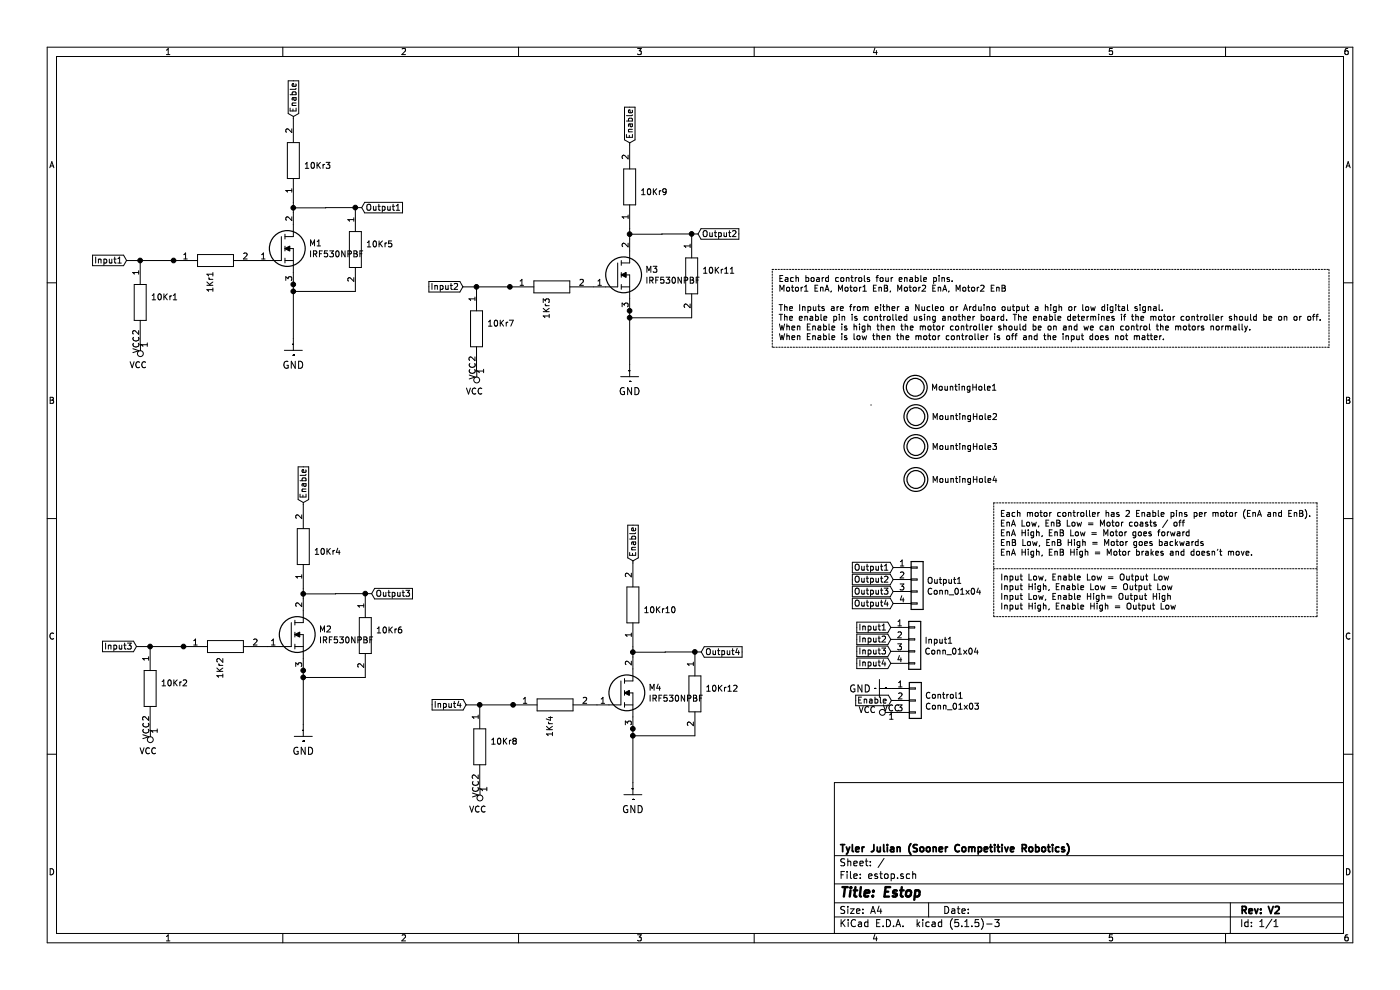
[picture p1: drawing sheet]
EESchema Schematic File Version 4
EELAYER 30 0
EELAYER END
$Descr A4 11693 8268
encoding utf-8
Sheet 1 1
Title "Estop"
Date ""
Rev "V2"
Comp "Tyler Julian (Sooner Competitive Robotics)"
Comment1 ""
Comment2 ""
Comment3 ""
Comment4 ""
$EndDescr
$Comp
L power:VCC #PWR05
U 1 1
P 7445 5950
F 0 "#PWR05" H 7445 5800 50  0001 C CNN
F 1 "VCC" V 7463 6077 50  0000 L CNN
F 2 "" H 7445 5950 50  0001 C CNN
F 3 "" H 7445 5950 50  0001 C CNN
	1    7445 5950
	0    -1   -1   0   
$EndComp
$Comp
L estop-rescue:GND-Adafruit_Feather_M0_RFMxx-eagle-import #GND05
U 1 1
P 7345 5750
F 0 "#GND05" H 7345 5750 50  0001 C CNN
F 1 "GND" V 7345 5681 59  0000 R CNN
F 2 "" H 7345 5750 50  0001 C CNN
F 3 "" H 7345 5750 50  0001 C CNN
	1    7345 5750
	0    1    1    0   
$EndComp
Wire Wire Line
	7275 3385 7275 3380
Text GLabel 7445 5850 0    50   Input ~ 0
Enable
$Comp
L Connector_Generic:Conn_01x03 Control1
U 1 1
P 7645 5850
F 0 "Control1" H 7725 5892 50  0000 L CNN
F 1 "Conn_01x03" H 7725 5801 50  0000 L CNN
F 2 "Connector_Wire:SolderWirePad_1x03_P7.62mm_Drill2.5mm" H 7645 5850 50  0001 C CNN
F 3 "~" H 7645 5850 50  0001 C CNN
	1    7645 5850
	1    0    0    -1  
$EndComp
$Comp
L Connector_Generic:Conn_01x04 Input1
U 1 1
P 7640 5340
F 0 "Input1" H 7720 5332 50  0000 L CNN
F 1 "Conn_01x04" H 7720 5241 50  0000 L CNN
F 2 "Connector_Wire:SolderWirePad_1x04_P7.62mm_Drill2.5mm" H 7640 5340 50  0001 C CNN
F 3 "~" H 7640 5340 50  0001 C CNN
	1    7640 5340
	1    0    0    -1  
$EndComp
$Comp
L Connector_Generic:Conn_01x04 Output1
U 1 1
P 7660 4840
F 0 "Output1" H 7740 4832 50  0000 L CNN
F 1 "Conn_01x04" H 7740 4741 50  0000 L CNN
F 2 "Connector_Wire:SolderWirePad_1x04_P7.62mm_Drill2.5mm" H 7660 4840 50  0001 C CNN
F 3 "~" H 7660 4840 50  0001 C CNN
	1    7660 4840
	1    0    0    -1  
$EndComp
Text GLabel 7460 5040 0    50   Input ~ 0
Output4
Text GLabel 7460 4940 0    50   Input ~ 0
Output3
Text GLabel 7460 4840 0    50   Input ~ 0
Output2
Text GLabel 7460 4740 0    50   Input ~ 0
Output1
Text GLabel 7440 5240 0    50   Input ~ 0
Input1
Text GLabel 7440 5340 0    50   Input ~ 0
Input2
Text GLabel 7440 5440 0    50   Input ~ 0
Input3
Text GLabel 7440 5540 0    50   Input ~ 0
Input4
$Comp
L estop-rescue:MOUNTINGHOLE-Adafruit_Feather_M0_RFMxx-eagle-import MountingHole4
U 1 1
P 7650 4005
F 0 "MountingHole4" H 7780 4005 50  0000 L CNN
F 1 "MOUNTINGHOLE" H 7650 4005 50  0001 C CNN
F 2 "MountingHole:MountingHole_3.2mm_M3" H 7650 4005 50  0001 C CNN
F 3 "" H 7650 4005 50  0001 C CNN
	1    7650 4005
	1    0    0    -1  
$EndComp
$Comp
L estop-rescue:MOUNTINGHOLE-Adafruit_Feather_M0_RFMxx-eagle-import MountingHole3
U 1 1
P 7650 3730
F 0 "MountingHole3" H 7780 3730 50  0000 L CNN
F 1 "MOUNTINGHOLE" H 7650 3730 50  0001 C CNN
F 2 "MountingHole:MountingHole_3.2mm_M3" H 7650 3730 50  0001 C CNN
F 3 "" H 7650 3730 50  0001 C CNN
	1    7650 3730
	1    0    0    -1  
$EndComp
$Comp
L estop-rescue:MOUNTINGHOLE-Adafruit_Feather_M0_RFMxx-eagle-import MountingHole2
U 1 1
P 7650 3480
F 0 "MountingHole2" H 7780 3480 50  0000 L CNN
F 1 "MOUNTINGHOLE" H 7650 3480 50  0001 C CNN
F 2 "MountingHole:MountingHole_3.2mm_M3" H 7650 3480 50  0001 C CNN
F 3 "" H 7650 3480 50  0001 C CNN
	1    7650 3480
	1    0    0    -1  
$EndComp
$Comp
L estop-rescue:MOUNTINGHOLE-Adafruit_Feather_M0_RFMxx-eagle-import MountingHole1
U 1 1
P 7645 3235
F 0 "MountingHole1" H 7775 3235 50  0000 L CNN
F 1 "MOUNTINGHOLE" H 7645 3235 50  0001 C CNN
F 2 "MountingHole:MountingHole_3.2mm_M3" H 7645 3235 50  0001 C CNN
F 3 "" H 7645 3235 50  0001 C CNN
	1    7645 3235
	1    0    0    -1  
$EndComp
Text Notes 8350 4650 0    50   ~ 0
Each motor controller has 2 Enable pins per motor (EnA and EnB). \nEnA Low, EnB Low = Motor coasts / off\nEnA High, EnB Low = Motor goes forward\nEnB Low, EnB High = Motor goes backwards\nEnA High, EnB High = Motor brakes and doesn't move.
Wire Notes Line
	8300 4200 11000 4200
Wire Notes Line
	11000 4750 8300 4750
Text Notes 8353 5262 0    50   ~ 0
\nInput Low, Enable Low = Output Low\nInput High, Enable Low = Output Low\nInput Low, Enable High= Output High\nInput High, Enable High = Output Low\n\n\n
Wire Notes Line
	8300 5150 11000 5150
Wire Notes Line
	11000 4200 11000 5150
Wire Notes Line
	8300 4200 8300 5150
Text Notes 6500 2850 0    50   ~ 0
Each board controls four enable pins.\nMotor1 EnA, Motor1 EnB, Motor2 EnA, Motor2 EnB\n\nThe Inputs are from either a Nucleo or Arduino output a high or low digital signal. \nThe enable pin is controlled using another board. The enable determines if the motor controller should be on or off. \nWhen Enable is high then the motor controller should be on and we can control the motors normally. \nWhen Enable is low then the motor controller is off and the input does not matter.
Wire Notes Line
	6450 2250 11100 2250
Wire Notes Line
	11100 2250 11100 2900
Wire Notes Line
	11100 2900 6450 2900
Wire Notes Line
	6450 2900 6450 2250
Text GLabel 1057 2175 0    50   Input ~ 0
Input1
Wire Wire Line
	1173 2879 1173 2874
$Comp
L power:VCC #PWR01
U 1 1
P 1173 2879
F 0 "#PWR01" H 1173 2729 50  0001 C CNN
F 1 "VCC" H 1191 3052 50  0000 C CNN
F 2 "" H 1173 2879 50  0001 C CNN
F 3 "" H 1173 2879 50  0001 C CNN
	1    1173 2879
	-1   0    0    1   
$EndComp
Wire Wire Line
	1057 2176 1057 2175
Wire Wire Line
	1171 2163 1171 2175
$Comp
L estop-rescue:ROX5SSJ1K8-USBhUB 1Kr1
U 1 1
P 1450 2176
F 0 "1Kr1" V 1754 2264 50  0000 L CNN
F 1 "ROX5SSJ1K8" V 1845 2264 50  0001 L CNN
F 2 "Resistor_THT:R_Axial_DIN0204_L3.6mm_D1.6mm_P7.62mm_Horizontal" H 2000 2226 50  0001 L CNN
F 3 "https://componentsearchengine.com/Datasheets/1/ROX5SSJ1K8.pdf" H 2000 2126 50  0001 L CNN
F 4 "TE Connectivity 1.8k 5W Metal Oxide Resistor +/-5% +/-350ppm/C ROX5SSJ1K8" H 2000 2026 50  0001 L CNN "Description"
F 5 "" H 2000 1926 50  0001 L CNN "Height"
F 6 "279-ROX5SSJ1K8" H 2000 1826 50  0001 L CNN "Mouser Part Number"
F 7 "https://www.mouser.com/Search/Refine.aspx?Keyword=279-ROX5SSJ1K8" H 2000 1726 50  0001 L CNN "Mouser Price/Stock"
F 8 "TE Connectivity" H 2000 1626 50  0001 L CNN "Manufacturer_Name"
F 9 "ROX5SSJ1K8" H 2000 1526 50  0001 L CNN "Manufacturer_Part_Number"
	1    1450 2176
	1    0    0    1   
$EndComp
Wire Wire Line
	2450 2376 2450 2371
Wire Wire Line
	2450 1776 2450 1736
Connection ~ 2450 1736
Wire Wire Line
	2450 1736 2450 1691
Connection ~ 2450 2376
$Comp
L estop-rescue:IRF530NPBF-USBhUB M1
U 1 1
P 2150 2176
F 0 "M1" H 2580 2322 50  0000 L CNN
F 1 "IRF530NPBF" H 2580 2231 50  0000 L CNN
F 2 "TO254P469X1042X1967-3P" H 2600 2126 50  0001 L CNN
F 3 "https://componentsearchengine.com/Datasheets/1/IRF530NPBF.pdf" H 2600 2026 50  0001 L CNN
F 4 "IRF530NPBF N-Channel MOSFET, 17 A, 100 V HEXFET, 3-Pin TO-220AB Infineon" H 2600 1926 50  0001 L CNN "Description"
F 5 "4.69" H 2600 1826 50  0001 L CNN "Height"
F 6 "942-IRF530NPBF" H 2600 1726 50  0001 L CNN "Mouser Part Number"
F 7 "https://www.mouser.com/Search/Refine.aspx?Keyword=942-IRF530NPBF" H 2600 1626 50  0001 L CNN "Mouser Price/Stock"
F 8 "Infineon" H 2600 1526 50  0001 L CNN "Manufacturer_Name"
F 9 "IRF530NPBF" H 2600 1426 50  0001 L CNN "Manufacturer_Part_Number"
	1    2150 2176
	1    0    0    -1  
$EndComp
$Comp
L estop-rescue:GND-Adafruit_Feather_M0_RFMxx-eagle-import #GND01
U 1 1
P 2450 2926
F 0 "#GND01" H 2450 2926 50  0001 C CNN
F 1 "GND" H 2450 2805 59  0000 C CNN
F 2 "" H 2450 2926 50  0001 C CNN
F 3 "" H 2450 2926 50  0001 C CNN
	1    2450 2926
	-1   0    0    -1  
$EndComp
Connection ~ 1450 2176
Wire Wire Line
	1450 2176 1451 2176
$Comp
L estop-rescue:ROX5SSJ1K8-USBhUB 10Kr3
U 1 1
P 2450 1691
F 0 "10Kr3" V 2754 1779 50  0000 L CNN
F 1 "ROX5SSJ1K8" V 2845 1779 50  0001 L CNN
F 2 "Resistor_THT:R_Axial_DIN0204_L3.6mm_D1.6mm_P7.62mm_Horizontal" H 3000 1741 50  0001 L CNN
F 3 "https://componentsearchengine.com/Datasheets/1/ROX5SSJ1K8.pdf" H 3000 1641 50  0001 L CNN
F 4 "TE Connectivity 1.8k 5W Metal Oxide Resistor +/-5% +/-350ppm/C ROX5SSJ1K8" H 3000 1541 50  0001 L CNN "Description"
F 5 "" H 3000 1441 50  0001 L CNN "Height"
F 6 "279-ROX5SSJ1K8" H 3000 1341 50  0001 L CNN "Mouser Part Number"
F 7 "https://www.mouser.com/Search/Refine.aspx?Keyword=279-ROX5SSJ1K8" H 3000 1241 50  0001 L CNN "Mouser Price/Stock"
F 8 "TE Connectivity" H 3000 1141 50  0001 L CNN "Manufacturer_Name"
F 9 "ROX5SSJ1K8" H 3000 1041 50  0001 L CNN "Manufacturer_Part_Number"
	1    2450 1691
	0    1    -1   0   
$EndComp
Text GLabel 2451 973  1    50   Input ~ 0
Enable
Wire Wire Line
	2450 991  2450 973 
Wire Wire Line
	2450 973  2451 973 
Connection ~ 1171 2176
Wire Wire Line
	1171 2176 1450 2176
Wire Wire Line
	1171 2176 1057 2176
$Comp
L estop-rescue:ROX5SSJ1K8-USBhUB 10Kr1
U 1 1
P 1171 2176
F 0 "10Kr1" V 1475 2264 50  0000 L CNN
F 1 "ROX5SSJ1K8" V 1566 2264 50  0001 L CNN
F 2 "Resistor_THT:R_Axial_DIN0204_L3.6mm_D1.6mm_P7.62mm_Horizontal" H 1721 2226 50  0001 L CNN
F 3 "https://componentsearchengine.com/Datasheets/1/ROX5SSJ1K8.pdf" H 1721 2126 50  0001 L CNN
F 4 "TE Connectivity 1.8k 5W Metal Oxide Resistor +/-5% +/-350ppm/C ROX5SSJ1K8" H 1721 2026 50  0001 L CNN "Description"
F 5 "" H 1721 1926 50  0001 L CNN "Height"
F 6 "279-ROX5SSJ1K8" H 1721 1826 50  0001 L CNN "Mouser Part Number"
F 7 "https://www.mouser.com/Search/Refine.aspx?Keyword=279-ROX5SSJ1K8" H 1721 1726 50  0001 L CNN "Mouser Price/Stock"
F 8 "TE Connectivity" H 1721 1626 50  0001 L CNN "Manufacturer_Name"
F 9 "ROX5SSJ1K8" H 1721 1526 50  0001 L CNN "Manufacturer_Part_Number"
	1    1171 2176
	0    1    1    0   
$EndComp
Text GLabel 3021 1734 2    50   Input ~ 0
Output1
$Comp
L estop-rescue:ROX5SSJ1K8-USBhUB 10Kr5
U 1 1
P 2968 1734
F 0 "10Kr5" V 3272 1822 50  0000 L CNN
F 1 "ROX5SSJ1K8" V 3363 1822 50  0001 L CNN
F 2 "Resistor_THT:R_Axial_DIN0204_L3.6mm_D1.6mm_P7.62mm_Horizontal" H 3518 1784 50  0001 L CNN
F 3 "https://componentsearchengine.com/Datasheets/1/ROX5SSJ1K8.pdf" H 3518 1684 50  0001 L CNN
F 4 "TE Connectivity 1.8k 5W Metal Oxide Resistor +/-5% +/-350ppm/C ROX5SSJ1K8" H 3518 1584 50  0001 L CNN "Description"
F 5 "" H 3518 1484 50  0001 L CNN "Height"
F 6 "279-ROX5SSJ1K8" H 3518 1384 50  0001 L CNN "Mouser Part Number"
F 7 "https://www.mouser.com/Search/Refine.aspx?Keyword=279-ROX5SSJ1K8" H 3518 1284 50  0001 L CNN "Mouser Price/Stock"
F 8 "TE Connectivity" H 3518 1184 50  0001 L CNN "Manufacturer_Name"
F 9 "ROX5SSJ1K8" H 3518 1084 50  0001 L CNN "Manufacturer_Part_Number"
	1    2968 1734
	0    1    1    0   
$EndComp
Wire Wire Line
	2450 1736 2720 1736
Wire Wire Line
	2720 1734 2720 1736
Wire Wire Line
	2720 1734 2968 1734
Connection ~ 2968 1734
Wire Wire Line
	2968 1734 3021 1734
Wire Wire Line
	2968 2434 2450 2434
Wire Wire Line
	2450 2376 2450 2434
Connection ~ 2450 2434
Wire Wire Line
	2450 2434 2450 2826
Wire Wire Line
	5259 2654 5259 3046
Connection ~ 5259 2654
Wire Wire Line
	5259 2596 5259 2654
Wire Wire Line
	5777 2654 5259 2654
Wire Wire Line
	5777 1954 5830 1954
Connection ~ 5777 1954
Wire Wire Line
	5529 1954 5777 1954
Wire Wire Line
	5529 1954 5529 1956
Wire Wire Line
	5259 1956 5529 1956
$Comp
L estop-rescue:ROX5SSJ1K8-USBhUB 10Kr11
U 1 1
P 5777 1954
F 0 "10Kr11" V 6081 2042 50  0000 L CNN
F 1 "ROX5SSJ1K8" V 6172 2042 50  0001 L CNN
F 2 "Resistor_THT:R_Axial_DIN0204_L3.6mm_D1.6mm_P7.62mm_Horizontal" H 6327 2004 50  0001 L CNN
F 3 "https://componentsearchengine.com/Datasheets/1/ROX5SSJ1K8.pdf" H 6327 1904 50  0001 L CNN
F 4 "TE Connectivity 1.8k 5W Metal Oxide Resistor +/-5% +/-350ppm/C ROX5SSJ1K8" H 6327 1804 50  0001 L CNN "Description"
F 5 "" H 6327 1704 50  0001 L CNN "Height"
F 6 "279-ROX5SSJ1K8" H 6327 1604 50  0001 L CNN "Mouser Part Number"
F 7 "https://www.mouser.com/Search/Refine.aspx?Keyword=279-ROX5SSJ1K8" H 6327 1504 50  0001 L CNN "Mouser Price/Stock"
F 8 "TE Connectivity" H 6327 1404 50  0001 L CNN "Manufacturer_Name"
F 9 "ROX5SSJ1K8" H 6327 1304 50  0001 L CNN "Manufacturer_Part_Number"
	1    5777 1954
	0    1    1    0   
$EndComp
Text GLabel 5830 1954 2    50   Input ~ 0
Output2
$Comp
L estop-rescue:ROX5SSJ1K8-USBhUB 10Kr7
U 1 1
P 3980 2396
F 0 "10Kr7" V 4284 2484 50  0000 L CNN
F 1 "ROX5SSJ1K8" V 4375 2484 50  0001 L CNN
F 2 "Resistor_THT:R_Axial_DIN0204_L3.6mm_D1.6mm_P7.62mm_Horizontal" H 4530 2446 50  0001 L CNN
F 3 "https://componentsearchengine.com/Datasheets/1/ROX5SSJ1K8.pdf" H 4530 2346 50  0001 L CNN
F 4 "TE Connectivity 1.8k 5W Metal Oxide Resistor +/-5% +/-350ppm/C ROX5SSJ1K8" H 4530 2246 50  0001 L CNN "Description"
F 5 "" H 4530 2146 50  0001 L CNN "Height"
F 6 "279-ROX5SSJ1K8" H 4530 2046 50  0001 L CNN "Mouser Part Number"
F 7 "https://www.mouser.com/Search/Refine.aspx?Keyword=279-ROX5SSJ1K8" H 4530 1946 50  0001 L CNN "Mouser Price/Stock"
F 8 "TE Connectivity" H 4530 1846 50  0001 L CNN "Manufacturer_Name"
F 9 "ROX5SSJ1K8" H 4530 1746 50  0001 L CNN "Manufacturer_Part_Number"
	1    3980 2396
	0    1    1    0   
$EndComp
Wire Wire Line
	3980 2396 3866 2396
Wire Wire Line
	3980 2396 4259 2396
Connection ~ 3980 2396
Wire Wire Line
	5259 1193 5260 1193
Wire Wire Line
	5259 1211 5259 1193
Text GLabel 5260 1193 1    50   Input ~ 0
Enable
$Comp
L estop-rescue:ROX5SSJ1K8-USBhUB 10Kr9
U 1 1
P 5259 1911
F 0 "10Kr9" V 5563 1999 50  0000 L CNN
F 1 "ROX5SSJ1K8" V 5654 1999 50  0001 L CNN
F 2 "Resistor_THT:R_Axial_DIN0204_L3.6mm_D1.6mm_P7.62mm_Horizontal" H 5809 1961 50  0001 L CNN
F 3 "https://componentsearchengine.com/Datasheets/1/ROX5SSJ1K8.pdf" H 5809 1861 50  0001 L CNN
F 4 "TE Connectivity 1.8k 5W Metal Oxide Resistor +/-5% +/-350ppm/C ROX5SSJ1K8" H 5809 1761 50  0001 L CNN "Description"
F 5 "" H 5809 1661 50  0001 L CNN "Height"
F 6 "279-ROX5SSJ1K8" H 5809 1561 50  0001 L CNN "Mouser Part Number"
F 7 "https://www.mouser.com/Search/Refine.aspx?Keyword=279-ROX5SSJ1K8" H 5809 1461 50  0001 L CNN "Mouser Price/Stock"
F 8 "TE Connectivity" H 5809 1361 50  0001 L CNN "Manufacturer_Name"
F 9 "ROX5SSJ1K8" H 5809 1261 50  0001 L CNN "Manufacturer_Part_Number"
	1    5259 1911
	0    1    -1   0   
$EndComp
Wire Wire Line
	4259 2396 4260 2396
Connection ~ 4259 2396
$Comp
L estop-rescue:GND-Adafruit_Feather_M0_RFMxx-eagle-import #GND03
U 1 1
P 5259 3146
F 0 "#GND03" H 5259 3146 50  0001 C CNN
F 1 "GND" H 5259 3025 59  0000 C CNN
F 2 "" H 5259 3146 50  0001 C CNN
F 3 "" H 5259 3146 50  0001 C CNN
	1    5259 3146
	-1   0    0    -1  
$EndComp
$Comp
L estop-rescue:IRF530NPBF-USBhUB M3
U 1 1
P 4959 2396
F 0 "M3" H 5389 2542 50  0000 L CNN
F 1 "IRF530NPBF" H 5389 2451 50  0000 L CNN
F 2 "TO254P469X1042X1967-3P" H 5409 2346 50  0001 L CNN
F 3 "https://componentsearchengine.com/Datasheets/1/IRF530NPBF.pdf" H 5409 2246 50  0001 L CNN
F 4 "IRF530NPBF N-Channel MOSFET, 17 A, 100 V HEXFET, 3-Pin TO-220AB Infineon" H 5409 2146 50  0001 L CNN "Description"
F 5 "4.69" H 5409 2046 50  0001 L CNN "Height"
F 6 "942-IRF530NPBF" H 5409 1946 50  0001 L CNN "Mouser Part Number"
F 7 "https://www.mouser.com/Search/Refine.aspx?Keyword=942-IRF530NPBF" H 5409 1846 50  0001 L CNN "Mouser Price/Stock"
F 8 "Infineon" H 5409 1746 50  0001 L CNN "Manufacturer_Name"
F 9 "IRF530NPBF" H 5409 1646 50  0001 L CNN "Manufacturer_Part_Number"
	1    4959 2396
	1    0    0    -1  
$EndComp
Connection ~ 5259 2596
Wire Wire Line
	5259 1956 5259 1911
Connection ~ 5259 1956
Wire Wire Line
	5259 1996 5259 1956
Wire Wire Line
	5259 2596 5259 2591
$Comp
L estop-rescue:ROX5SSJ1K8-USBhUB 1Kr3
U 1 1
P 4259 2396
F 0 "1Kr3" V 4563 2484 50  0000 L CNN
F 1 "ROX5SSJ1K8" V 4654 2484 50  0001 L CNN
F 2 "Resistor_THT:R_Axial_DIN0204_L3.6mm_D1.6mm_P7.62mm_Horizontal" H 4809 2446 50  0001 L CNN
F 3 "https://componentsearchengine.com/Datasheets/1/ROX5SSJ1K8.pdf" H 4809 2346 50  0001 L CNN
F 4 "TE Connectivity 1.8k 5W Metal Oxide Resistor +/-5% +/-350ppm/C ROX5SSJ1K8" H 4809 2246 50  0001 L CNN "Description"
F 5 "" H 4809 2146 50  0001 L CNN "Height"
F 6 "279-ROX5SSJ1K8" H 4809 2046 50  0001 L CNN "Mouser Part Number"
F 7 "https://www.mouser.com/Search/Refine.aspx?Keyword=279-ROX5SSJ1K8" H 4809 1946 50  0001 L CNN "Mouser Price/Stock"
F 8 "TE Connectivity" H 4809 1846 50  0001 L CNN "Manufacturer_Name"
F 9 "ROX5SSJ1K8" H 4809 1746 50  0001 L CNN "Manufacturer_Part_Number"
	1    4259 2396
	1    0    0    1   
$EndComp
Wire Wire Line
	3980 2383 3980 2395
Wire Wire Line
	3866 2396 3866 2395
$Comp
L power:VCC #PWR03
U 1 1
P 3982 3099
F 0 "#PWR03" H 3982 2949 50  0001 C CNN
F 1 "VCC" H 4000 3272 50  0000 C CNN
F 2 "" H 3982 3099 50  0001 C CNN
F 3 "" H 3982 3099 50  0001 C CNN
	1    3982 3099
	-1   0    0    1   
$EndComp
Wire Wire Line
	3982 3099 3982 3094
Text GLabel 3866 2395 0    50   Input ~ 0
Input2
Wire Wire Line
	2533 5658 2533 6050
Connection ~ 2533 5658
Wire Wire Line
	2533 5600 2533 5658
Wire Wire Line
	3051 5658 2533 5658
Wire Wire Line
	3051 4958 3104 4958
Connection ~ 3051 4958
Wire Wire Line
	2803 4958 3051 4958
Wire Wire Line
	2803 4958 2803 4960
Wire Wire Line
	2533 4960 2803 4960
$Comp
L estop-rescue:ROX5SSJ1K8-USBhUB 10Kr6
U 1 1
P 3051 4958
F 0 "10Kr6" V 3355 5046 50  0000 L CNN
F 1 "ROX5SSJ1K8" V 3446 5046 50  0001 L CNN
F 2 "Resistor_THT:R_Axial_DIN0204_L3.6mm_D1.6mm_P7.62mm_Horizontal" H 3601 5008 50  0001 L CNN
F 3 "https://componentsearchengine.com/Datasheets/1/ROX5SSJ1K8.pdf" H 3601 4908 50  0001 L CNN
F 4 "TE Connectivity 1.8k 5W Metal Oxide Resistor +/-5% +/-350ppm/C ROX5SSJ1K8" H 3601 4808 50  0001 L CNN "Description"
F 5 "" H 3601 4708 50  0001 L CNN "Height"
F 6 "279-ROX5SSJ1K8" H 3601 4608 50  0001 L CNN "Mouser Part Number"
F 7 "https://www.mouser.com/Search/Refine.aspx?Keyword=279-ROX5SSJ1K8" H 3601 4508 50  0001 L CNN "Mouser Price/Stock"
F 8 "TE Connectivity" H 3601 4408 50  0001 L CNN "Manufacturer_Name"
F 9 "ROX5SSJ1K8" H 3601 4308 50  0001 L CNN "Manufacturer_Part_Number"
	1    3051 4958
	0    1    1    0   
$EndComp
Text GLabel 3104 4958 2    50   Input ~ 0
Output3
$Comp
L estop-rescue:ROX5SSJ1K8-USBhUB 10Kr2
U 1 1
P 1254 5400
F 0 "10Kr2" V 1558 5488 50  0000 L CNN
F 1 "ROX5SSJ1K8" V 1649 5488 50  0001 L CNN
F 2 "Resistor_THT:R_Axial_DIN0204_L3.6mm_D1.6mm_P7.62mm_Horizontal" H 1804 5450 50  0001 L CNN
F 3 "https://componentsearchengine.com/Datasheets/1/ROX5SSJ1K8.pdf" H 1804 5350 50  0001 L CNN
F 4 "TE Connectivity 1.8k 5W Metal Oxide Resistor +/-5% +/-350ppm/C ROX5SSJ1K8" H 1804 5250 50  0001 L CNN "Description"
F 5 "" H 1804 5150 50  0001 L CNN "Height"
F 6 "279-ROX5SSJ1K8" H 1804 5050 50  0001 L CNN "Mouser Part Number"
F 7 "https://www.mouser.com/Search/Refine.aspx?Keyword=279-ROX5SSJ1K8" H 1804 4950 50  0001 L CNN "Mouser Price/Stock"
F 8 "TE Connectivity" H 1804 4850 50  0001 L CNN "Manufacturer_Name"
F 9 "ROX5SSJ1K8" H 1804 4750 50  0001 L CNN "Manufacturer_Part_Number"
	1    1254 5400
	0    1    1    0   
$EndComp
Wire Wire Line
	1254 5400 1140 5400
Wire Wire Line
	1254 5400 1533 5400
Connection ~ 1254 5400
Wire Wire Line
	2533 4197 2534 4197
Wire Wire Line
	2533 4215 2533 4197
Text GLabel 2534 4197 1    50   Input ~ 0
Enable
$Comp
L estop-rescue:ROX5SSJ1K8-USBhUB 10Kr4
U 1 1
P 2533 4915
F 0 "10Kr4" V 2837 5003 50  0000 L CNN
F 1 "ROX5SSJ1K8" V 2928 5003 50  0001 L CNN
F 2 "Resistor_THT:R_Axial_DIN0204_L3.6mm_D1.6mm_P7.62mm_Horizontal" H 3083 4965 50  0001 L CNN
F 3 "https://componentsearchengine.com/Datasheets/1/ROX5SSJ1K8.pdf" H 3083 4865 50  0001 L CNN
F 4 "TE Connectivity 1.8k 5W Metal Oxide Resistor +/-5% +/-350ppm/C ROX5SSJ1K8" H 3083 4765 50  0001 L CNN "Description"
F 5 "" H 3083 4665 50  0001 L CNN "Height"
F 6 "279-ROX5SSJ1K8" H 3083 4565 50  0001 L CNN "Mouser Part Number"
F 7 "https://www.mouser.com/Search/Refine.aspx?Keyword=279-ROX5SSJ1K8" H 3083 4465 50  0001 L CNN "Mouser Price/Stock"
F 8 "TE Connectivity" H 3083 4365 50  0001 L CNN "Manufacturer_Name"
F 9 "ROX5SSJ1K8" H 3083 4265 50  0001 L CNN "Manufacturer_Part_Number"
	1    2533 4915
	0    1    -1   0   
$EndComp
Wire Wire Line
	1533 5400 1534 5400
Connection ~ 1533 5400
$Comp
L estop-rescue:GND-Adafruit_Feather_M0_RFMxx-eagle-import #GND02
U 1 1
P 2533 6150
F 0 "#GND02" H 2533 6150 50  0001 C CNN
F 1 "GND" H 2533 6029 59  0000 C CNN
F 2 "" H 2533 6150 50  0001 C CNN
F 3 "" H 2533 6150 50  0001 C CNN
	1    2533 6150
	-1   0    0    -1  
$EndComp
$Comp
L estop-rescue:IRF530NPBF-USBhUB M2
U 1 1
P 2233 5400
F 0 "M2" H 2663 5546 50  0000 L CNN
F 1 "IRF530NPBF" H 2663 5455 50  0000 L CNN
F 2 "TO254P469X1042X1967-3P" H 2683 5350 50  0001 L CNN
F 3 "https://componentsearchengine.com/Datasheets/1/IRF530NPBF.pdf" H 2683 5250 50  0001 L CNN
F 4 "IRF530NPBF N-Channel MOSFET, 17 A, 100 V HEXFET, 3-Pin TO-220AB Infineon" H 2683 5150 50  0001 L CNN "Description"
F 5 "4.69" H 2683 5050 50  0001 L CNN "Height"
F 6 "942-IRF530NPBF" H 2683 4950 50  0001 L CNN "Mouser Part Number"
F 7 "https://www.mouser.com/Search/Refine.aspx?Keyword=942-IRF530NPBF" H 2683 4850 50  0001 L CNN "Mouser Price/Stock"
F 8 "Infineon" H 2683 4750 50  0001 L CNN "Manufacturer_Name"
F 9 "IRF530NPBF" H 2683 4650 50  0001 L CNN "Manufacturer_Part_Number"
	1    2233 5400
	1    0    0    -1  
$EndComp
Connection ~ 2533 5600
Wire Wire Line
	2533 4960 2533 4915
Connection ~ 2533 4960
Wire Wire Line
	2533 5000 2533 4960
Wire Wire Line
	2533 5600 2533 5595
$Comp
L estop-rescue:ROX5SSJ1K8-USBhUB 1Kr2
U 1 1
P 1533 5400
F 0 "1Kr2" V 1837 5488 50  0000 L CNN
F 1 "ROX5SSJ1K8" V 1928 5488 50  0001 L CNN
F 2 "Resistor_THT:R_Axial_DIN0204_L3.6mm_D1.6mm_P7.62mm_Horizontal" H 2083 5450 50  0001 L CNN
F 3 "https://componentsearchengine.com/Datasheets/1/ROX5SSJ1K8.pdf" H 2083 5350 50  0001 L CNN
F 4 "TE Connectivity 1.8k 5W Metal Oxide Resistor +/-5% +/-350ppm/C ROX5SSJ1K8" H 2083 5250 50  0001 L CNN "Description"
F 5 "" H 2083 5150 50  0001 L CNN "Height"
F 6 "279-ROX5SSJ1K8" H 2083 5050 50  0001 L CNN "Mouser Part Number"
F 7 "https://www.mouser.com/Search/Refine.aspx?Keyword=279-ROX5SSJ1K8" H 2083 4950 50  0001 L CNN "Mouser Price/Stock"
F 8 "TE Connectivity" H 2083 4850 50  0001 L CNN "Manufacturer_Name"
F 9 "ROX5SSJ1K8" H 2083 4750 50  0001 L CNN "Manufacturer_Part_Number"
	1    1533 5400
	1    0    0    1   
$EndComp
Wire Wire Line
	1254 5387 1254 5399
Wire Wire Line
	1140 5400 1140 5399
$Comp
L power:VCC #PWR02
U 1 1
P 1256 6103
F 0 "#PWR02" H 1256 5953 50  0001 C CNN
F 1 "VCC" H 1274 6276 50  0000 C CNN
F 2 "" H 1256 6103 50  0001 C CNN
F 3 "" H 1256 6103 50  0001 C CNN
	1    1256 6103
	-1   0    0    1   
$EndComp
Wire Wire Line
	1256 6103 1256 6098
Text GLabel 1140 5399 0    50   Input ~ 0
Input3
Wire Wire Line
	5286 6145 5286 6537
Connection ~ 5286 6145
Wire Wire Line
	5286 6087 5286 6145
Wire Wire Line
	5804 6145 5286 6145
Wire Wire Line
	5804 5445 5857 5445
Connection ~ 5804 5445
Wire Wire Line
	5556 5445 5804 5445
Wire Wire Line
	5556 5445 5556 5447
Wire Wire Line
	5286 5447 5556 5447
$Comp
L estop-rescue:ROX5SSJ1K8-USBhUB 10Kr12
U 1 1
P 5804 5445
F 0 "10Kr12" V 6108 5533 50  0000 L CNN
F 1 "ROX5SSJ1K8" V 6199 5533 50  0001 L CNN
F 2 "Resistor_THT:R_Axial_DIN0204_L3.6mm_D1.6mm_P7.62mm_Horizontal" H 6354 5495 50  0001 L CNN
F 3 "https://componentsearchengine.com/Datasheets/1/ROX5SSJ1K8.pdf" H 6354 5395 50  0001 L CNN
F 4 "TE Connectivity 1.8k 5W Metal Oxide Resistor +/-5% +/-350ppm/C ROX5SSJ1K8" H 6354 5295 50  0001 L CNN "Description"
F 5 "" H 6354 5195 50  0001 L CNN "Height"
F 6 "279-ROX5SSJ1K8" H 6354 5095 50  0001 L CNN "Mouser Part Number"
F 7 "https://www.mouser.com/Search/Refine.aspx?Keyword=279-ROX5SSJ1K8" H 6354 4995 50  0001 L CNN "Mouser Price/Stock"
F 8 "TE Connectivity" H 6354 4895 50  0001 L CNN "Manufacturer_Name"
F 9 "ROX5SSJ1K8" H 6354 4795 50  0001 L CNN "Manufacturer_Part_Number"
	1    5804 5445
	0    1    1    0   
$EndComp
Text GLabel 5857 5445 2    50   Input ~ 0
Output4
$Comp
L estop-rescue:ROX5SSJ1K8-USBhUB 10Kr8
U 1 1
P 4007 5887
F 0 "10Kr8" V 4311 5975 50  0000 L CNN
F 1 "ROX5SSJ1K8" V 4402 5975 50  0001 L CNN
F 2 "Resistor_THT:R_Axial_DIN0204_L3.6mm_D1.6mm_P7.62mm_Horizontal" H 4557 5937 50  0001 L CNN
F 3 "https://componentsearchengine.com/Datasheets/1/ROX5SSJ1K8.pdf" H 4557 5837 50  0001 L CNN
F 4 "TE Connectivity 1.8k 5W Metal Oxide Resistor +/-5% +/-350ppm/C ROX5SSJ1K8" H 4557 5737 50  0001 L CNN "Description"
F 5 "" H 4557 5637 50  0001 L CNN "Height"
F 6 "279-ROX5SSJ1K8" H 4557 5537 50  0001 L CNN "Mouser Part Number"
F 7 "https://www.mouser.com/Search/Refine.aspx?Keyword=279-ROX5SSJ1K8" H 4557 5437 50  0001 L CNN "Mouser Price/Stock"
F 8 "TE Connectivity" H 4557 5337 50  0001 L CNN "Manufacturer_Name"
F 9 "ROX5SSJ1K8" H 4557 5237 50  0001 L CNN "Manufacturer_Part_Number"
	1    4007 5887
	0    1    1    0   
$EndComp
Wire Wire Line
	4007 5887 3893 5887
Wire Wire Line
	4007 5887 4286 5887
Connection ~ 4007 5887
Wire Wire Line
	5286 4684 5287 4684
Wire Wire Line
	5286 4702 5286 4684
Text GLabel 5287 4684 1    50   Input ~ 0
Enable
$Comp
L estop-rescue:ROX5SSJ1K8-USBhUB 10Kr10
U 1 1
P 5286 5402
F 0 "10Kr10" V 5590 5490 50  0000 L CNN
F 1 "ROX5SSJ1K8" V 5681 5490 50  0001 L CNN
F 2 "Resistor_THT:R_Axial_DIN0204_L3.6mm_D1.6mm_P7.62mm_Horizontal" H 5836 5452 50  0001 L CNN
F 3 "https://componentsearchengine.com/Datasheets/1/ROX5SSJ1K8.pdf" H 5836 5352 50  0001 L CNN
F 4 "TE Connectivity 1.8k 5W Metal Oxide Resistor +/-5% +/-350ppm/C ROX5SSJ1K8" H 5836 5252 50  0001 L CNN "Description"
F 5 "" H 5836 5152 50  0001 L CNN "Height"
F 6 "279-ROX5SSJ1K8" H 5836 5052 50  0001 L CNN "Mouser Part Number"
F 7 "https://www.mouser.com/Search/Refine.aspx?Keyword=279-ROX5SSJ1K8" H 5836 4952 50  0001 L CNN "Mouser Price/Stock"
F 8 "TE Connectivity" H 5836 4852 50  0001 L CNN "Manufacturer_Name"
F 9 "ROX5SSJ1K8" H 5836 4752 50  0001 L CNN "Manufacturer_Part_Number"
	1    5286 5402
	0    1    -1   0   
$EndComp
Wire Wire Line
	4286 5887 4287 5887
Connection ~ 4286 5887
$Comp
L estop-rescue:GND-Adafruit_Feather_M0_RFMxx-eagle-import #GND04
U 1 1
P 5286 6637
F 0 "#GND04" H 5286 6637 50  0001 C CNN
F 1 "GND" H 5286 6516 59  0000 C CNN
F 2 "" H 5286 6637 50  0001 C CNN
F 3 "" H 5286 6637 50  0001 C CNN
	1    5286 6637
	-1   0    0    -1  
$EndComp
$Comp
L estop-rescue:IRF530NPBF-USBhUB M4
U 1 1
P 4986 5887
F 0 "M4" H 5416 6033 50  0000 L CNN
F 1 "IRF530NPBF" H 5416 5942 50  0000 L CNN
F 2 "TO254P469X1042X1967-3P" H 5436 5837 50  0001 L CNN
F 3 "https://componentsearchengine.com/Datasheets/1/IRF530NPBF.pdf" H 5436 5737 50  0001 L CNN
F 4 "IRF530NPBF N-Channel MOSFET, 17 A, 100 V HEXFET, 3-Pin TO-220AB Infineon" H 5436 5637 50  0001 L CNN "Description"
F 5 "4.69" H 5436 5537 50  0001 L CNN "Height"
F 6 "942-IRF530NPBF" H 5436 5437 50  0001 L CNN "Mouser Part Number"
F 7 "https://www.mouser.com/Search/Refine.aspx?Keyword=942-IRF530NPBF" H 5436 5337 50  0001 L CNN "Mouser Price/Stock"
F 8 "Infineon" H 5436 5237 50  0001 L CNN "Manufacturer_Name"
F 9 "IRF530NPBF" H 5436 5137 50  0001 L CNN "Manufacturer_Part_Number"
	1    4986 5887
	1    0    0    -1  
$EndComp
Connection ~ 5286 6087
Wire Wire Line
	5286 5447 5286 5402
Connection ~ 5286 5447
Wire Wire Line
	5286 5487 5286 5447
Wire Wire Line
	5286 6087 5286 6082
$Comp
L estop-rescue:ROX5SSJ1K8-USBhUB 1Kr4
U 1 1
P 4286 5887
F 0 "1Kr4" V 4590 5975 50  0000 L CNN
F 1 "ROX5SSJ1K8" V 4681 5975 50  0001 L CNN
F 2 "Resistor_THT:R_Axial_DIN0204_L3.6mm_D1.6mm_P7.62mm_Horizontal" H 4836 5937 50  0001 L CNN
F 3 "https://componentsearchengine.com/Datasheets/1/ROX5SSJ1K8.pdf" H 4836 5837 50  0001 L CNN
F 4 "TE Connectivity 1.8k 5W Metal Oxide Resistor +/-5% +/-350ppm/C ROX5SSJ1K8" H 4836 5737 50  0001 L CNN "Description"
F 5 "" H 4836 5637 50  0001 L CNN "Height"
F 6 "279-ROX5SSJ1K8" H 4836 5537 50  0001 L CNN "Mouser Part Number"
F 7 "https://www.mouser.com/Search/Refine.aspx?Keyword=279-ROX5SSJ1K8" H 4836 5437 50  0001 L CNN "Mouser Price/Stock"
F 8 "TE Connectivity" H 4836 5337 50  0001 L CNN "Manufacturer_Name"
F 9 "ROX5SSJ1K8" H 4836 5237 50  0001 L CNN "Manufacturer_Part_Number"
	1    4286 5887
	1    0    0    1   
$EndComp
Wire Wire Line
	4007 5874 4007 5886
Wire Wire Line
	3893 5887 3893 5886
$Comp
L power:VCC #PWR04
U 1 1
P 4009 6590
F 0 "#PWR04" H 4009 6440 50  0001 C CNN
F 1 "VCC" H 4027 6763 50  0000 C CNN
F 2 "" H 4009 6590 50  0001 C CNN
F 3 "" H 4009 6590 50  0001 C CNN
	1    4009 6590
	-1   0    0    1   
$EndComp
Wire Wire Line
	4009 6590 4009 6585
Text GLabel 3893 5886 0    50   Input ~ 0
Input4
$EndSCHEMATC
